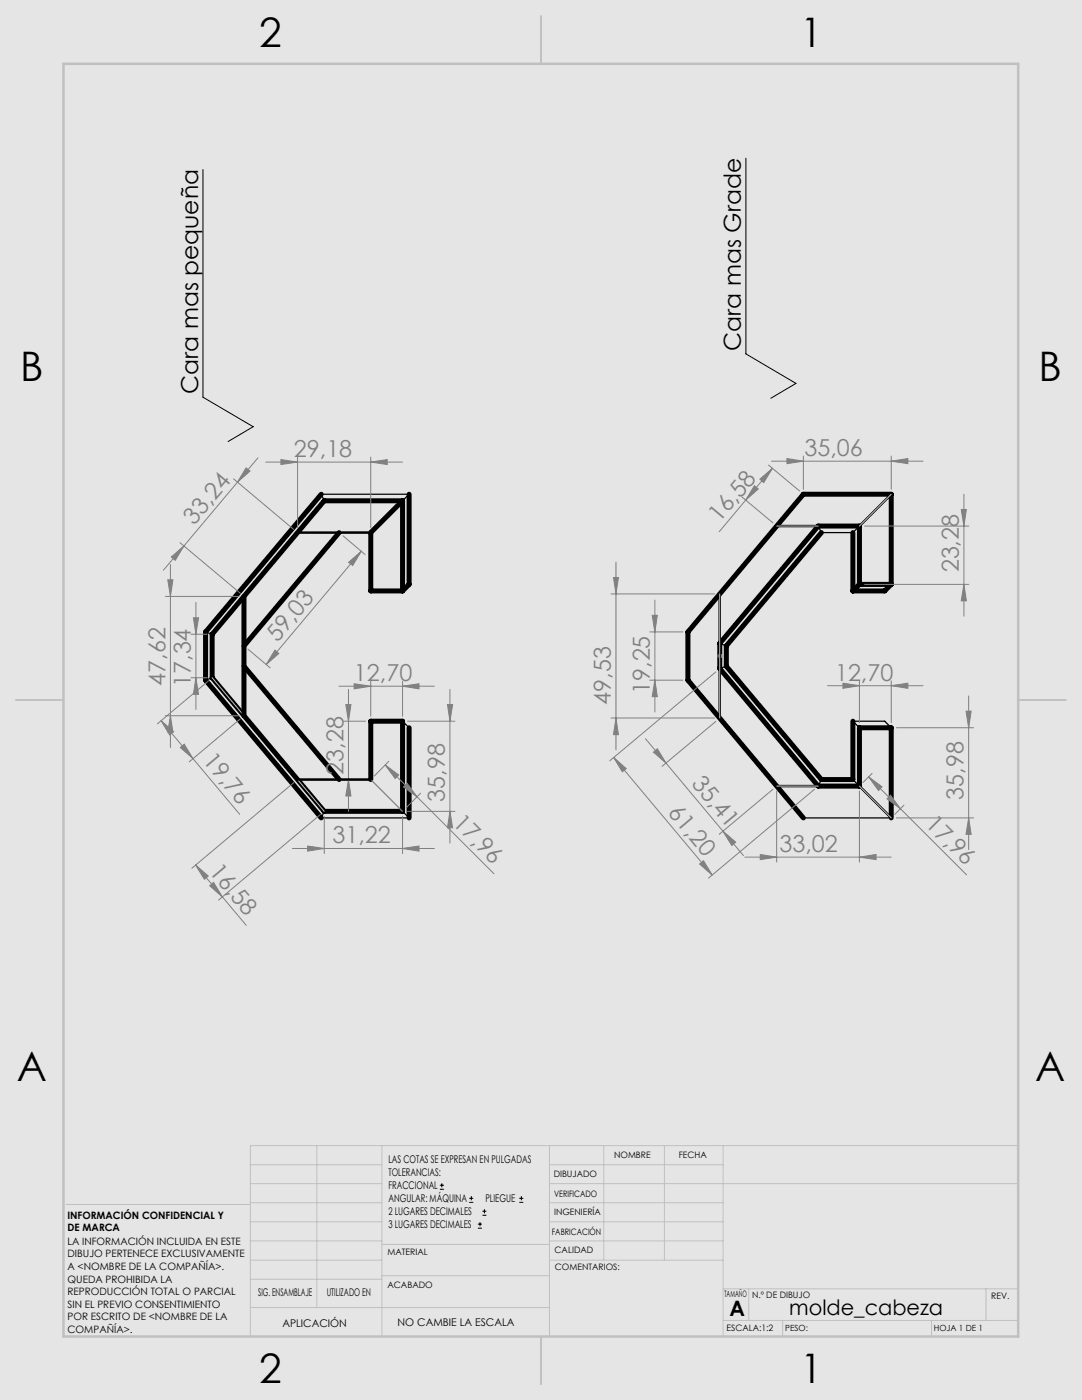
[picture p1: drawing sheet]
<svg xmlns="http://www.w3.org/2000/svg" width="216mm" height="279mm" viewBox="0 0 216 279" stroke-linecap="round" stroke-linejoin="round" font-family="sans-serif">
<path d="M0 0h215.9v279.4h-215.9z" fill="none" stroke="#e6e6db" stroke-width=".2"/>
<path d="M0 0h215.9v279.4h-215.9z" fill="#e6e6db"/>
<g fill="none" stroke="#000" stroke-width=".25">
<path d="M64.7 99.9l-.6-1.3h17.5l-1.3 1.3M67.7 106.3h6.3M163.3 105l.6 1.3h6.3l1.3-1.3M41 126.1l1.3 .5M42.3 135.3l-1.3 .4M48.7 128.9v4.1M143.6 128.4l1.3 .5M144.9 133l-1.3 .4M67.7 155.6h6.3M80.3 143.9l1.3 1.3M163.9 155.6l-.6 1.3M170.2 155.6l1.3 1.3"/>
<path d="M171.5 145.2l-1.3-1.3h6.3l1.3 1.3M64.7 161.9l-.6 1.3h17.5l-1.3-1.3M160.3 163.2h17.5"/>
</g>
<g fill="none" stroke="#000" stroke-width="1">
<path d="M64.1 98.6l-23.1 27.5v9.6l23.1 27.5M80.3 99.9l-6.3 6.4v11.6h6.3M80.3 99.9h-15.6l-22.4 26.7v8.7l22.4 26.6h15.6v-18h-6.3v11.7M80.3 99.9v18M81.6 98.6v18l-1.3 1.3M48.7 119v23.8M67.7 106.3l-19 22.6M163.9 106.3l-19 22.6v4.1l19 22.6h6.3v-11.7M170.2 106.3v11.6M171.5 116.6v-11.6h-8.2l-19.7 23.4v5l19.7 23.5h8.2v-11.7h6.3v18M171.5 116.6l-1.3 1.3M171.5 116.6h6.3"/>
<path d="M177.8 116.6v-18h-17.5l-23 27.5v9.6l23 27.5M177.8 116.6l-1.3 1.3h-6.3M48.7 133l19 22.6M81.6 145.2v18"/>
</g>
<g fill="none" stroke="#000" stroke-width=".2">
<path d="M40.5 33.8v45.5l10 5.9-5 2.9M148.8 31.6v39l10 5.9-5 3M87.8 237.3h.8M87.8 236.5h.8M88.2 236.1v.9M93.6 240h.8M93.6 239.1h.8M94.1 238.7v.8M103.6 240h.8M103.6 239.1h.8M104 238.7v.8M95.4 245.1h.8"/>
<path d="M95.4 244.3h.8M95.8 243.9v.8M96.3 242.5h.7M96.3 241.7h.7M96.7 241.3v.8"/>
</g>
<g fill="none" stroke="#808080" stroke-width=".2">
<path d="M46.6 95.6l12 10.1M49.1 93.4l.8 .6-2.5 2.2zM51.5 91.4l-14.8 17.6M53 92.2h27.3M56.1 91.7l3.3 .5-3.3 .5zM59.4 91.2v14.1M74 92.2l3.3-.5v1zM74 91.2v14.1M148 99.2l6.2 5.2M150.5 96.9l.8 .7-2.5 2.2zM151.6 95.6l2.5-2.1-1.7 2.8zM153.4 92.8l6.2 5.2"/>
<path d="M154 92h30.2M154.1 93.5l-10.6 12.6M157 91.5l3.3 .5-3.3 .5zM160.3 91v6.6M177.8 92l3.4-.5v1zM177.8 91v6.6M192.3 98.6v24.4M33 119h14.7M33.5 115.7h1l-.5 3.3zM34 112.7v36.5M34.2 111.2l2.5-2.2-1.7 2.8zM35.9 108.3l12 10.1"/>
<path d="M36.7 109l-4.1 4.8M68.4 106.9l4.4 3.8M69.6 112.2l2.5-2.2-1.7 2.9zM72.1 110l-19 22.6M121.9 118.5h20.7M122.4 115.3h1l-.5 3.2zM122.9 112.2v37.4M130.7 119.8v22.3M172.5 105h20.8M172.5 116.6h20.8M191.8 101.7h1l-.5 3.3zM192.3 116.6l.5 3.3h-1z"/>
<path d="M38.1 126.6h3.2M38.1 135.3h3.2M38.6 123.3h1l-.5 3.3zM39.1 120.2v21.4M39.1 135.3l.5 3.3h-1zM41.6 135.9l-10.2 8.6M49.5 129.5l4.4 3.8M54.9 129.8l.7 .6-2.5 2.2zM67.6 136.9h19.1M69.5 137.6v24.3M70.7 136.5l3.3 .4-3.3 .6zM74 136v6.9"/>
<path d="M80.3 136.9l3.3-.4v1zM80.3 136v6.9M89.8 137.6v30.7M129.6 135.7h6.6M129.6 126.1h6.6M130.1 122.8h1.1l-.5 3.3zM130.7 135.7l.5 3.3h-1.1zM142.8 134.1l-21.1 17.7M165.1 136.8h19.1M168.2 136.3l3.3 .5-3.3 .6zM171.5 135.9v8.4M177.8 136.8l3.4-.5v1.1z"/>
<path d="M177.8 135.9v8.4M193.3 138.9v30.7M32.1 143.8l6.4 7.6M32.1 143.8l2.5 2.2-.7 .7zM33 142.8h14.7M34 142.8l.5 3.3h-1zM36 149.2l.8-.7 1.7 2.9zM38.5 151.4l9.3 11.1M47.9 143.5l-10.2 8.5M58.6 156.2l-20.3 17.1M68.5 143.9h4.5M69 140.6h1l-.5 3.3z"/>
<path d="M69.5 155.6l.5 3.3h-1zM76.9 152.7l2.7 2-.8 .7zM76.9 152.7l6.3 6.3M77.6 151.9l-2.9 3M80.5 157.1l.7-.8 2 2.7zM81.3 143.9h9.5M83.2 159l15.4 15.4M83.9 158.3l-2.9 2.9M89.3 140.6h1l-.5 3.3zM121.9 143.3h20.7M122.4 151.2l2.6 2.2-.8 .6zM122.4 151.2l19.7 23.4"/>
<path d="M122.9 143.3l.5 3.3h-1zM128.8 147.4l4.1 4.9M130.4 150.1l.8-.7 1.7 2.9zM132.9 152.3l11.4 13.6M142.8 144l-10.7 8.9M154.2 157.5l-10.7 9M155 157.9v14.1M162.5 157.5l-21.1 17.8M171.5 157.9v14.1M173.3 155l2.7 2-.7 .8zM173.3 155l19.6 19.6M174 154.3l-1.8 1.9"/>
<path d="M177 159.4l.7-.7 2 2.7zM178.9 145.2h15.4M192.8 141.9h1l-.5 3.3zM39 172.6l2.6 2.2-.8 .7zM39 172.6l10.1 12.1M41.8 176.8l.8-.7 1.7 2.9zM58.3 169.3h28.4M61.4 168.8l3.3 .5-3.3 .6zM63.9 162.6l-20.3 17M64.7 162.9v7.5M80.3 169.3l3.3-.5v1.1zM80.3 162.9v7.5"/>
<path d="M81.3 161.9h9.5M89.8 161.9l.5 3.3h-1zM139.6 172.4l.8-.6 1.7 2.8zM144.3 165.9l2.5 2.2-.8 .6zM144.3 165.9l4 4.8M148.6 171.1h29.2M151.7 170.5l3.3 .6-3.3 .5zM171.5 171.1l3.3-.6v1.1zM178.9 163.2h15.4M180.4 160.7l-1.9 1.8M193.3 163.2l.5 3.3h-1z"/>
</g>
<g fill="none" stroke="#c0c0c0" stroke-width=".2">
<path d="M177.8 98.6l-6.3 6.4M143.6 118.5v24.8M155 105h8.3M42.3 135.3l6.4 7.5M143.1 130.9h1M143.3 130.6l.7 .7M144 130.6l-.7 .7M59.4 155.6l5.3 6.3M155 156.9h8.3M171.5 156.9l6.3 6.3M50 232.4h26.2M50 236.2h26.2"/>
<path d="M63.2 228.6v32.3M76.2 228.6v38.1M109.6 228.6v38.1M109.6 232.4h34.7M109.6 236.2h93.6M120.5 228.6v22.9M132.6 228.6v22.9M144.3 228.6v38.1M203.2 228.6h-153.2v38.1M13.2 240.4h36.8M50 243.8h26.2M50 251.5h26.2"/>
<path d="M50 240h26.2M50 247.7h26.2M50 255.3h26.2M76.2 254.6h33.4M76.2 248.4h33.4M109.6 243.8h34.7M109.6 251.5h34.7M109.6 240h34.7M109.6 247.7h34.7M144.3 257.2h58.9M149.4 257.2v6.3M196.7 257.2v6.3"/>
<path d="M50 260.9h59.6M144.3 263.5h58.9M156.2 263.5v3.2M185.9 263.5v3.2"/>
</g>
<path d="M74 155.6l6.3 6.3" fill="none" stroke="#808080" stroke-width=".25"/>
<path d="M177.8 98.6l-6.3 6.4M59.4 106.3h14.6M143.6 118.6v24.7M155 105h8.3M59.4 155.6h14.6M155 156.9h8.3M171.5 156.9l6.3 6.3" fill="none" stroke="#000" stroke-width=".5"/>
<path d="M108 3.2v9.5M3.1 139.7h9.6M203.2 139.7h9.5M108 266.7v9.6" fill="none" stroke="#c0c0c0" stroke-width=".25"/>
<path d="M12.7 12.7h190.5v254h-190.5zM48.7 133v9.8" fill="none" stroke="#c0c0c0" stroke-width=".5"/>
<g fill="#808080">
<path d="M177.8 136.8l3.4-.5v1.1zM168.2 136.3l3.3 .5-3.3 .6z"/>
<path d="M61.4 168.8l3.3 .5-3.3 .6zM80.3 169.3l3.3-.5v1.1zM70.7 136.5l3.3 .4-3.3 .6zM80.3 136.9l3.3-.4v1z"/>
<path d="M74 92.2l3.3-.5v1zM56.1 91.7l3.3 .5-3.3 .5z"/>
<path d="M34.2 111.2l2.5-2.2-1.7 2.8zM49.1 93.4l.8 .6-2.5 2.2z"/>
<path d="M69.6 112.2l2.5-2.2-1.7 2.9zM54.9 129.8l.7 .6-2.5 2.2z"/>
<path d="M130.7 135.7l.5 3.3h-1.1zM130.1 122.8h1.1l-.5 3.3z"/>
<path d="M89.8 161.9l.5 3.3h-1zM89.3 140.6h1l-.5 3.3zM69.5 155.6l.5 3.3h-1zM69 140.6h1l-.5 3.3z"/>
<path d="M192.8 141.9h1l-.5 3.3zM193.3 163.2l.5 3.3h-1zM191.8 101.7h1l-.5 3.3zM192.3 116.6l.5 3.3h-1z"/>
<path d="M33.5 115.7h1l-.5 3.3zM34 142.8l.5 3.3h-1zM38.6 123.3h1l-.5 3.3zM39.1 135.3l.5 3.3h-1z"/>
<path d="M76.9 152.7l2.7 2-.8 .7zM80.5 157.1l.7-.8 2 2.7z"/>
<path d="M139.6 172.4l.8-.6 1.7 2.8zM122.4 151.2l2.6 2.2-.8 .6z"/>
<path d="M144.3 165.9l2.5 2.2-.8 .6zM130.4 150.1l.8-.7 1.7 2.9z"/>
<path d="M36 149.2l.8-.7 1.7 2.9zM32.1 143.8l2.5 2.2-.7 .7z"/>
<path d="M177 159.4l.7-.7 2 2.7zM173.3 155l2.7 2-.7 .8z"/>
<path d="M151.7 170.5l3.3 .6-3.3 .5zM171.5 171.1l3.3-.6v1.1z"/>
<path d="M177.8 92l3.4-.5v1zM157 91.5l3.3 .5-3.3 .5z"/>
<path d="M151.6 95.6l2.5-2.1-1.7 2.8zM150.5 96.9l.8 .7-2.5 2.2z"/>
<path d="M122.9 143.3l.5 3.3h-1zM122.4 115.3h1l-.5 3.2z"/>
<path d="M39 172.6l2.6 2.2-.8 .7zM41.8 176.8l.8-.7 1.7 2.9z"/>
</g>
<g font-size="8.1">
<text x="51.7" y="9.3">2</text>
<text x="159.7" y="9.3">1</text>
<text x="4" y="76">B</text>
<text x="207.2" y="76">B</text>
<text x="3.3" y="215.7">A</text>
<text x="206.5" y="215.7">A</text>
<text x="51.7" y="276">2</text>
<text x="159.7" y="276">1</text>
</g>
<g font-size="4.7">
<text x="147.8" y="70" transform="rotate(-90 147.8 70)">Cara mas Grade</text>
<text x="39.5" y="78.6" transform="rotate(-90 39.5 78.6)">Cara mas pequeña</text>
</g>
<g font-size="4.7" fill="#808080">
<text x="58.7" y="91.2">29,18</text>
<text x="160.5" y="91">35,06</text>
<text x="38.8" y="104.9" transform="rotate(-50 38.8 104.9)">33,24</text>
<text x="143.6" y="104.5" transform="rotate(-50 143.6 104.5)">16,58</text>
<text x="191.3" y="114.2" transform="rotate(-90 191.3 114.2)">23,28</text>
<text x="55.4" y="128.4" transform="rotate(-50 55.4 128.4)">59,03</text>
<text x="33" y="136.9" transform="rotate(-90 33 136.9)">47,62</text>
<text x="38.1" y="137.1" transform="rotate(-90 38.1 137.1)">17,34</text>
<text x="70.6" y="135.9">12,70</text>
<text x="166.6" y="135.8">12,70</text>
<text x="121.9" y="140.7" transform="rotate(-90 121.9 140.7)">49,53</text>
<text x="129.7" y="138.5" transform="rotate(-90 129.7 138.5)">19,25</text>
<text x="40.3" y="151.9" transform="rotate(50 40.3 151.9)">19,76</text>
<text x="68.5" y="154.6" transform="rotate(-90 68.5 154.6)">23,28</text>
<text x="88.8" y="160" transform="rotate(-90 88.8 160)">35,98</text>
<text x="137.8" y="156.6" transform="rotate(50 137.8 156.6)">35,41</text>
<text x="192.3" y="159.6" transform="rotate(-90 192.3 159.6)">35,98</text>
<text x="90.2" y="164.5" transform="rotate(45 90.2 164.5)">17,96</text>
<text x="133.2" y="162.3" transform="rotate(50 133.2 162.3)">61,20</text>
<text x="184.5" y="164.7" transform="rotate(45 184.5 164.7)">17,96</text>
<text x="66.3" y="168.3">31,22</text>
<text x="155.5" y="170">33,02</text>
<text x="41.6" y="174.1" transform="rotate(50 41.6 174.1)">16,58</text>
</g>
<g font-size="4.2">
<text x="145.6" y="262.7">A</text>
<text x="157.5" y="262.4">molde_cabeza</text>
</g>
<g font-size="2.1">
<text x="77.5" y="232.2">LAS COTAS SE EXPRESAN EN PULGADAS</text>
<text x="77.5" y="234.7">TOLERANCIAS:</text>
<text x="77.5" y="237.3">FRACCIONAL</text>
<text x="77.5" y="239.9">ANGULAR: MÁQUINA</text>
<text x="96.9" y="239.9">PLIEGUE</text>
<text x="77.5" y="242.5">2 LUGARES DECIMALES</text>
<text x="77.5" y="245.1">3 LUGARES DECIMALES</text>
<text x="51.5" y="258.7">SIG. ENSAMBLAJE</text>
<text x="65.2" y="258.6">UTILIZADO EN</text>
<text x="56.3" y="264.8">APLICACIÓN</text>
<text x="79.3" y="264.6">NO CAMBIE LA ESCALA</text>
</g>
<g font-size="2">
<text x="13.5" y="243.2">INFORMACIÓN CONFIDENCIAL Y</text>
<text x="13.5" y="245.8">DE MARCA</text>
<text x="13.5" y="248.4">LA INFORMACIÓN INCLUIDA EN ESTE</text>
<text x="13.5" y="250.9">DIBUJO PERTENECE EXCLUSIVAMENTE</text>
<text x="13.5" y="253.4">A &lt;NOMBRE DE LA COMPAÑÍA&gt;.</text>
<text x="13.5" y="256">QUEDA PROHIBIDA LA</text>
<text x="13.5" y="258.5">REPRODUCCIÓN TOTAL O PARCIAL</text>
<text x="13.5" y="261">SIN EL PREVIO CONSENTIMIENTO</text>
<text x="13.5" y="263.5">POR ESCRITO DE &lt;NOMBRE DE LA</text>
<text x="13.5" y="266">COMPAÑÍA&gt;.</text>
</g>
<g font-size="1.8">
<text x="122.5" y="231.1">NOMBRE</text>
<text x="135.4" y="231.1">FECHA</text>
<text x="110.5" y="234.8">DIBUJADO</text>
<text x="110.5" y="238.9">VERIFICADO</text>
<text x="110.6" y="242.5">INGENIERÍA</text>
<text x="77.3" y="250.5">MATERIAL</text>
<text x="110.1" y="246.4">FABRICACIÓN</text>
<text x="110.7" y="250">CALIDAD</text>
<text x="77.3" y="257">ACABADO</text>
<text x="110.7" y="253.5">COMENTARIOS:</text>
<text x="144.5" y="258.9">TAMAÑO</text>
<text x="150.1" y="259.1">N.º DE DIBUJO</text>
<text x="197.8" y="259.2">REV.</text>
<text x="145" y="265.7">ESCALA:1:2</text>
</g>
<g font-size="1.7">
<text x="156.7" y="265.7">PESO:</text>
<text x="186.3" y="265.7">HOJA 1 DE 1</text>
</g>
</svg>
